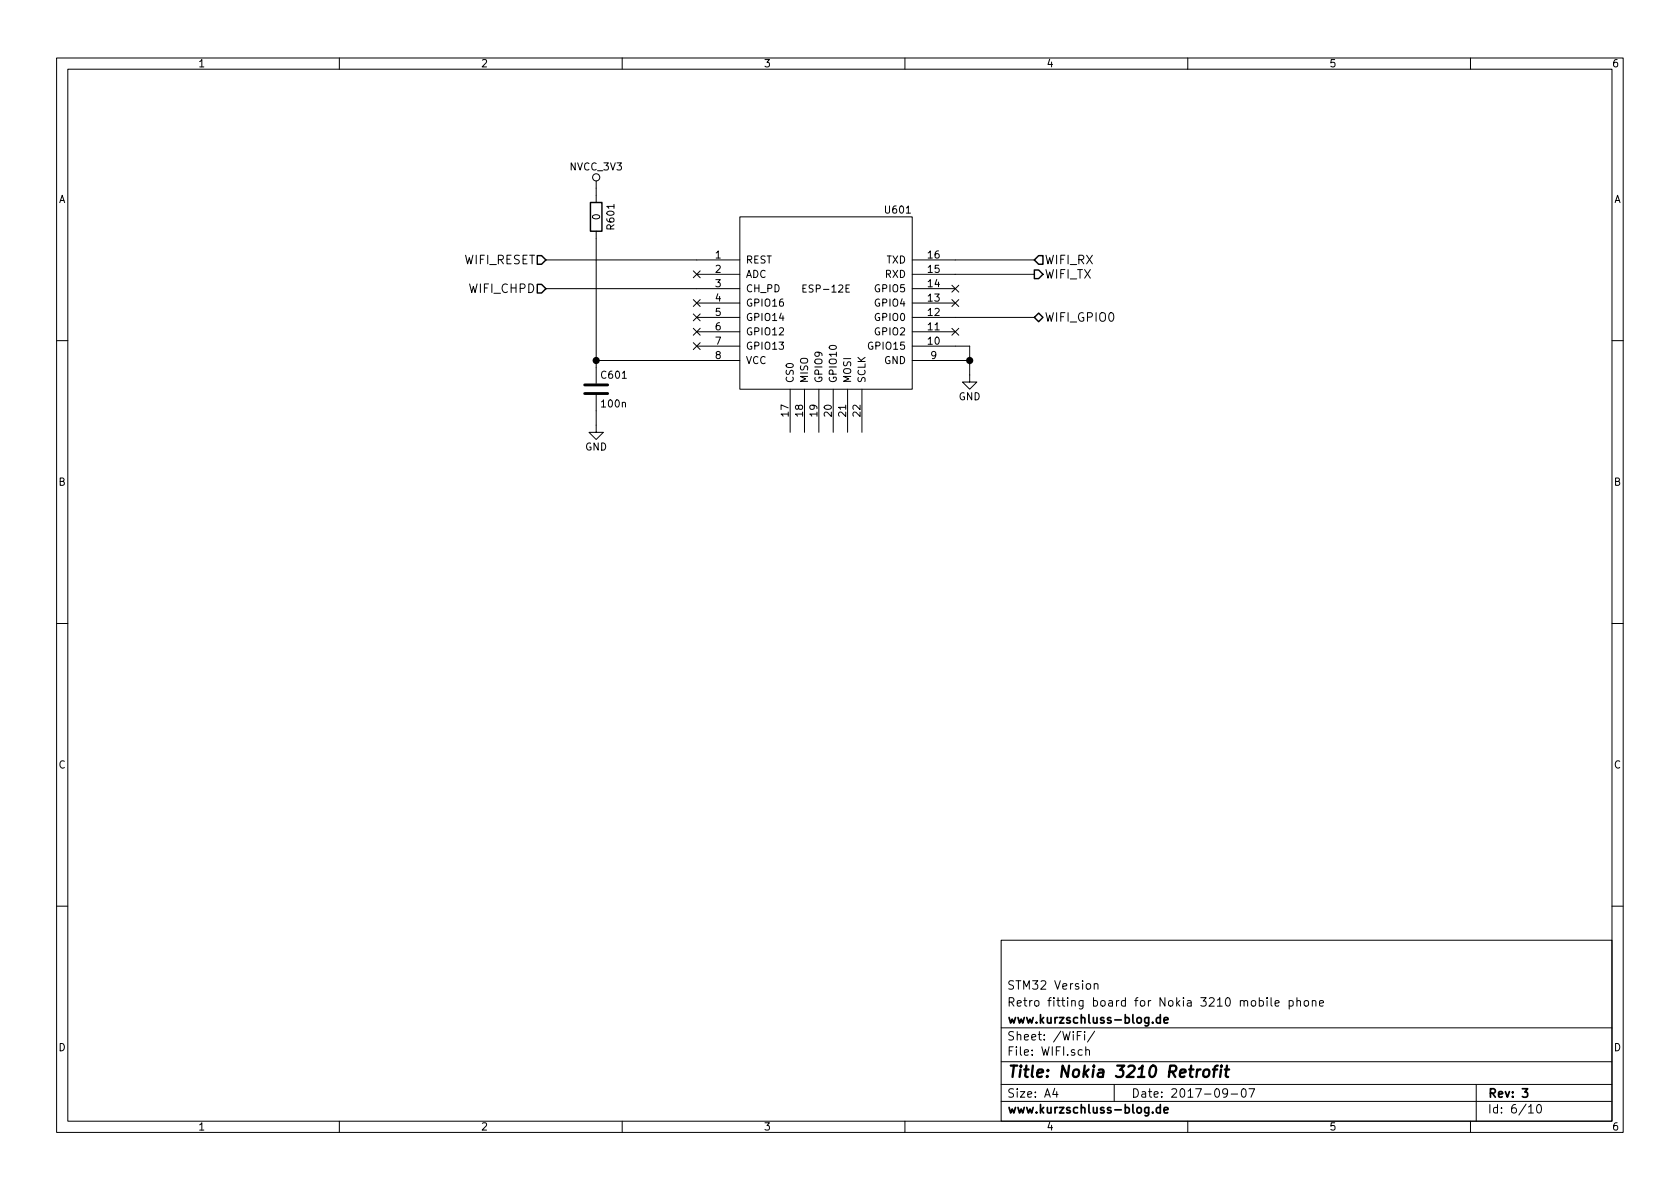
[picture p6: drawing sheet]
<svg xmlns="http://www.w3.org/2000/svg" width="297mm" height="210mm" viewBox="0 0 297 210" stroke-linecap="round" stroke-linejoin="round" font-family="sans-serif">
<g fill="none" stroke="#000" stroke-width=".18">
<path d="M10 10.3h277v189.9h-277zM12 12.2h273v186.1h-273zM60 10.3v1.9M110 10.3v1.9M160 10.3v1.9M210 10.3v1.9M260 10.3v1.9M105.4 32v3.8M130.8 38.3h30.5v30.5h-30.5zM96.5 46h34.3M96.5 51h34.3M105.4 40.9v26.9"/>
<path d="M122.6 47.9l1.2 1.2M122.6 53l1.2 1.2M122.6 55.5l1.2 1.2M122.6 58.1l1.2 1.2M123.2 48.5h7.6M123.2 53.6h7.6M123.2 56.1h7.6M123.2 58.7h7.6M123.8 47.9l-1.2 1.2M123.8 53l-1.2 1.2M123.8 55.5l-1.2 1.2M123.8 58.1l-1.2 1.2"/>
<path d="M150.2 50.4h-.6v1.3h.6M161.3 46h21.6M161.3 48.5h21.6M161.3 51h7.6M161.3 53.6h7.6M161.3 56.1h21.6M161.3 58.7h7.6M168.3 50.4l1.2 1.3M168.3 53l1.2 1.2M168.3 58.1l1.2 1.2M169.5 50.4l-1.2 1.3M169.5 53l-1.2 1.2"/>
<path d="M169.5 58.1l-1.2 1.2M10 60.2h2M105.4 69.8v6.6h1.3l-1.3 1.3-1.3-1.3h1.3M105.4 63.7h25.4M122.6 60.6l1.2 1.2M123.2 61.2h7.6M123.8 60.6l-1.2 1.2M139.7 68.8v7.6M142.2 68.8v7.6M144.8 68.8v7.6M147.3 68.8v7.6M149.9 68.8v7.6"/>
<path d="M152.4 68.8v7.6M161.3 61.2h10.1v6.4h1.3l-1.3 1.2-1.2-1.2h1.2M161.3 63.7h10.1M285 60.2h2M10 110.3h2M285 110.3h2M10 160.2h2M177 166.3h108v32h-108zM193.5 174.1v-.1a.37 .37 0 0 1 .6 .1v.8M193.5 173.9v1M222.7 177l.4-.1 .3 .3-.1 .6-.2 .1-.4-.1M222.7 176.4v1.5"/>
<path d="M224 176.4v.2M224 176.9v1M224.7 176.4v1.3l.2 .2M225.5 177.4l.7-.1-.1-.3-.4-.1-.2 .2v.7h.6M227.9 177l.5-.1 .3 .3-.1 .6-.2 .1-.5-.1M227.9 176.9v1.5M229.3 177.1l.2-.2 .4 .1v.9M229.3 176.4v1.5M230.7 177.1l.2-.2 .4 .2 .1 .5-.2 .2-.3 .1-.2-.1zM232 177.1l.1-.1a.37 .37 0 0 1 .6 .1v.8M232 176.9v1M233.3 177.4l.7-.1-.1-.3-.4-.1-.2 .2 .1 .7h.5"/>
<path d="M285 160.2h2M60 198.3v1.9M110 198.3v1.9M160 198.3v1.9M177 194.8h108M177 191.8h108M177 187.8h108M177 181.8h108M186.5 192.5l-.4 1h1M186.8 193v1M190.5 183.1h.5M191.2 182.4h-.7v1.5"/>
<path d="M191.8 182.4v.2M191.8 182.9v1M192 185.7a.37 .37 0 0 1 .6 .1v.8M192 185.1v1.5M193.5 182.3l-1.2 2M197 191.8v3M210 198.3v1.9M217 193.2l-.1 .2a.48 .48 0 0 1-.6-.1v-.6a.48 .48 0 0 1 .6-.1l.1 .1a1.19 1.19 0 0 1-.2 1.2l-.5 .1M217.7 193.5h1.1M219.6 192.7l.4-.2a.94 .94 0 0 1 0 1.5 .82 .82 0 0 1-.4-1.3zM220.8 192.5h1l-.6 1.5M260 198.3v1.9"/>
<path d="M261 191.8v6.5M270.3 195.8l.4-.5v1.5M270.3 196.8h.8M271.8 195.5l.4-.2a.94 .94 0 0 1 0 1.5 .79 .79 0 0 1-.4-1.3z"/>
<circle cx="105.4" cy="31.4" r=".63"/>
</g>
<path d="M205.2 179.4v1.5M205.2 195.9l-.5-.1-.3 .3 .1 .6 .2 .1 .5-.1M205.2 180l-.5-.1-.3 .3 .1 .6 .2 .1 .5-.1M205.2 195.3v1.5M205.8 196.3l.7-.1v-.3l-.5-.1-.2 .2 .1 .7h.6M205.8 180.4l.7-.1v-.3l-.5-.1-.2 .2 .1 .7h.6M269.2 192.5h.9l-.5 .6 .4 .1v.7l-.2 .1-.6-.1" fill="none" stroke="#000" stroke-width=".3"/>
<path d="M212.3 189.1a.55 .55 0 0 0-.7 .4M213 189.2a.53 .53 0 0 1 .8 .3v.6a.54 .54 0 0 1-.6 .4 .54 .54 0 0 1-.5-.4l.1-.6zM214.5 189.1h.7M215.3 188.4l-.4 .1-.1 .2-.2 1.7M215.9 189.1l-.2 1.3M216 188.4v.2M216.6 189.1h.7M216.9 188.4l-.2 1.8 .1 .1 .3 .1" fill="none" stroke="#000" stroke-width=".41"/>
<path d="M104.4 35.8h2v5.1h-2zM95 45.2h.8l.7 .8-.7 .7h-.8zM95 50.3h.8l.7 .7-.7 .8h-.8zM182.9 47.7h.7l.8 .8-.8 .8h-.7zM182.9 46l.7-.8h.8v1.5h-.8zM182.9 56.1l.7-.7 .8 .7-.8 .8z" fill="none" stroke="#000" stroke-width=".25"/>
<g fill="#000" stroke="#000" stroke-width=".25">
<circle cx="105.4" cy="63.7" r=".51"/>
<circle cx="171.5" cy="63.7" r=".51"/>
</g>
<path d="M103.4 69.6h4M103.4 68.1h4" fill="none" stroke="#000" stroke-width=".51"/>
<text font-size="2.8" x="178" y="190.5">Title: Nokia 3210 Retrofit</text>
<g font-size="2.1">
<text x="82" y="46.7">WIFI_RESET</text>
<text x="184.7" y="46.7">WIFI_RX</text>
<text x="83.1" y="51.8">WIFI_CHPD</text>
<text x="184.7" y="49.3">WIFI_TX</text>
<text x="184.7" y="56.9">WIFI_GPIO0</text>
<text x="178" y="178">Retro fitting board for Nokia 3210 mobile phone</text>
<text x="178" y="175">STM32 Version</text>
<text x="178" y="184">Sheet: /WiFi/</text>
<text x="178" y="181">www.kurzschluss-blog.de</text>
<text x="178" y="186.7">File: WIFI.sch</text>
<text x="178" y="196.9">www.kurzschluss-blog.de</text>
<text x="178" y="194.1">Size: A4</text>
<text x="200" y="194.1">Date: 2017-09-07</text>
<text x="263" y="194.1">Rev: 3</text>
<text x="263" y="196.9">Id: 6/10</text>
</g>
<g font-size="1.8">
<text x="35" y="11.9">1</text>
<text x="85" y="11.9">2</text>
<text x="135" y="11.9">3</text>
<text x="185" y="11.9">4</text>
<text x="235" y="11.9">5</text>
<text x="285" y="11.9">6</text>
<text x="10.4" y="35.9">A</text>
<text x="100.8" y="30.1">NVCC_3V3</text>
<text x="285.4" y="35.9">A</text>
<text x="106.1" y="38.8" transform="rotate(-90 106.1 38.8)">0</text>
<text x="108.6" y="40.5" transform="rotate(-90 108.6 40.5)">R601</text>
<text x="156.6" y="37.8">U601</text>
<text x="126.5" y="45.7">1</text>
<text x="131.8" y="46.6">REST</text>
<text x="156.7" y="46.6">TXD</text>
<text x="164.1" y="45.7">16</text>
<text x="126.5" y="48.3">2</text>
<text x="126.5" y="50.8">3</text>
<text x="126.5" y="53.3">4</text>
<text x="131.8" y="49.1">ADC</text>
<text x="131.8" y="51.7">CH_PD</text>
<text x="142.4" y="51.7">ESP-12E</text>
<text x="154.9" y="51.7">GPIO5</text>
<text x="156.5" y="49.1">RXD</text>
<text x="164.1" y="53.3">13</text>
<text x="164.1" y="50.8">14</text>
<text x="164.1" y="48.3">15</text>
<text x="126.5" y="55.9">5</text>
<text x="126.5" y="58.4">6</text>
<text x="131.8" y="54.2">GPIO16</text>
<text x="131.8" y="56.8">GPIO14</text>
<text x="131.8" y="59.3">GPIO12</text>
<text x="154.9" y="59.3">GPIO2</text>
<text x="154.9" y="56.8">GPIO0</text>
<text x="154.9" y="54.2">GPIO4</text>
<text x="164.1" y="58.4">11</text>
<text x="164.1" y="55.9">12</text>
<text x="126.5" y="61">7</text>
<text x="126.5" y="63.5">8</text>
<text x="131.8" y="61.8">GPIO13</text>
<text x="131.8" y="64.4">VCC</text>
<text x="153.9" y="61.8">GPIO15</text>
<text x="156.3" y="64.4">GND</text>
<text x="164.1" y="61">10</text>
<text x="164.6" y="63.5">9</text>
<text x="106.5" y="67">C601</text>
<text x="140.3" y="67.8" transform="rotate(-90 140.3 67.8)">CS0</text>
<text x="142.9" y="67.8" transform="rotate(-90 142.9 67.8)">MISO</text>
<text x="145.4" y="67.8" transform="rotate(-90 145.4 67.8)">GPIO9</text>
<text x="148" y="67.8" transform="rotate(-90 148 67.8)">GPIO10</text>
<text x="150.5" y="67.8" transform="rotate(-90 150.5 67.8)">MOSI</text>
<text x="153" y="67.8" transform="rotate(-90 153 67.8)">SCLK</text>
<text x="169.5" y="70.8">GND</text>
<text x="106.5" y="72.1">100n</text>
<text x="139.4" y="73.6" transform="rotate(-90 139.4 73.6)">17</text>
<text x="142" y="73.6" transform="rotate(-90 142 73.6)">18</text>
<text x="144.5" y="73.6" transform="rotate(-90 144.5 73.6)">19</text>
<text x="147.1" y="73.6" transform="rotate(-90 147.1 73.6)">20</text>
<text x="149.6" y="73.6" transform="rotate(-90 149.6 73.6)">21</text>
<text x="152.1" y="73.6" transform="rotate(-90 152.1 73.6)">22</text>
<text x="103.5" y="79.7">GND</text>
<text x="10.4" y="85.9">B</text>
<text x="285.4" y="85.9">B</text>
<text x="10.4" y="135.9">C</text>
<text x="285.4" y="135.9">C</text>
<text x="10.4" y="185.9">D</text>
<text x="285.4" y="185.9">D</text>
<text x="35" y="199.9">1</text>
<text x="85" y="199.9">2</text>
<text x="135" y="199.9">3</text>
<text x="185" y="199.9">4</text>
<text x="235" y="199.9">5</text>
<text x="285" y="199.9">6</text>
</g>
</svg>
